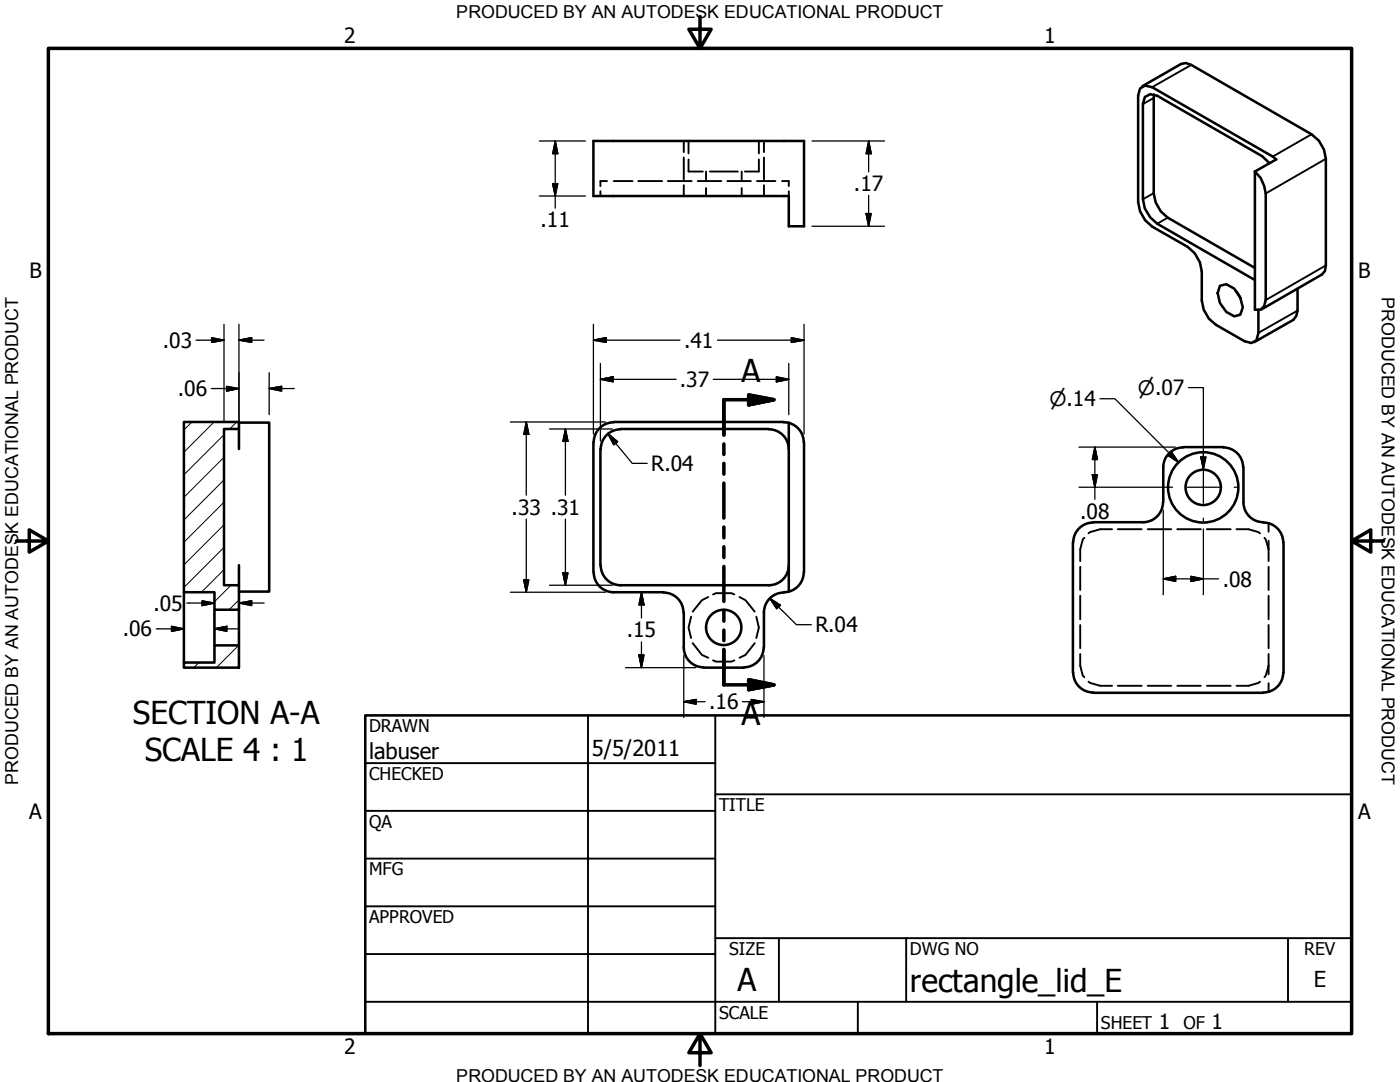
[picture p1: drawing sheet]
<svg xmlns="http://www.w3.org/2000/svg" width="279mm" height="216mm" viewBox="0 0 279 216" stroke-linecap="round" stroke-linejoin="round" font-family="sans-serif">
<!-- layer: Hidden (ANSI) -->
<g fill="none" stroke="#000" stroke-width=".38">
<path d="M119.8 38.2v.9M121.2 36.1h-1.4v1M122.5 36.1h3.7M127.4 36.1h4.7M133.3 36.1h4.7M136.5 28.1v2.3M136.5 31.4v4.4M136.5 37v2.1M137.4 31.8v2.4h2.9M137.4 28.1v2.5M139.3 36.1h4.7M140.9 34.2v1.7"/>
<path d="M140.9 37.5v1.6M141.7 34.2h5.6M145.2 36.1h4.7M148 34.2v1.7M148 37.5v1.6M151.1 36.1h3.6M151.4 31.8v2.4h-2.7M151.4 28.1v2.5M152.5 28.1v2.3M152.5 31.4v4.4M152.5 37v2.1M156.1 36.1h1.3v1"/>
<path d="M157.4 38.2v.9M141.4 119.1l-1.3 .7-1.9 2.2M142.3 118.6l.6-.2h3.1l.6 .2M147.6 119.1l1.2 .7 1.8 2.2M215.6 113.1v4.6M215.6 118.9v4.7M216.4 107.3l-.3 .3-.5 2v2.4M221.9 105.6h-2.3l-2 .6-.4 .2M223.1 105.6h4.7M229 105.6h4.7M234.9 105.6h4.7M240.9 105.6h4.7"/>
<path d="M246.8 105.6h2.4l1.9 .6 .4 .2M252.3 107.3l.3 .3 .6 2M253.2 104.3v1.8M253.2 107.9v4.1M253.2 113.1v4.6M253.2 118.9v4.7M137.9 123.1l-.5 2.1 .5 2.1M138.2 128.3l1.9 2.4 1.3 .6M142.3 131.8l.6 .2h3.1l.6-.2M150.6 128.3l-1.8 2.4-1.2 .6M150.9 123.1l.5 2.1-.5 2.1M215.6 130.5v2.3l.5 2 .3 .3"/>
<path d="M215.6 124.7v4.6M217.2 136l.4 .3 2 .5h2.3M223.1 136.8h4.7M229 136.8h4.7M234.9 136.8h4.7M240.9 136.8h4.7M251.5 136l-.4 .3-1.9 .5h-2.4M253.2 132.8l-.6 2-.3 .3M253.2 124.7v4.6M253.2 130.5v4.1M253.2 136.3v1.8"/>
</g>
<!-- layer: Visible (ANSI) -->
<g fill="none" stroke="#000" stroke-width=".51">
<path d="M227.1 19v21.3M118.4 28.1h42.1v17h-3.1v-6h-39zM264.6 31.7v21.3M229.9 45.2l7.1 4.1M36.7 84.2h11v1.4h-3v31.2h3v4.9h-4.9v-3.5h-6.1zM47.7 85.6v4M47.7 84.3h6v33.7h-6M118.4 88.2v26M119.8 89.6v23.2M122.4 84.2h34.1M122.5 84.3a4 4 0 0 0-4 3.9M123.8 85.6h29.6"/>
<path d="M123.9 85.7a4 4 0 0 0-4 3.9M153.4 85.7a4 4 0 0 1 4 3.9M156.4 84.3a4 4 0 0 1 4 3.9M157.4 84.3v33.7M160.5 88.2v26M232.2 93.2v7M236.1 89.3a4 4 0 0 0-3.9 3.9M236.2 89.2h8M244.1 89.3a4 4 0 0 1 4 3.9M248.2 93.2v7M36.7 118.2v14M47.7 112.8v4"/>
<path d="M118.5 114.2a4 4 0 0 0 4 4h10M119.9 112.8a4 4 0 0 0 4 4h29.5M132.4 118.2a4 4 0 0 1 4 4M156.4 118.2a4 4 0 0 0-3.9 4v7M157.4 112.8a4 4 0 0 1-4 4M157.4 118l-1 .2M160.4 114.2a4 4 0 0 1-3 3.8M214.1 108.2v26M218.1 104.2h10.1M218.2 104.3a4 4 0 0 0-4 3.9M232.1 100.2a4 4 0 0 1-4 4M248.2 100.2a4 4 0 0 0 3.9 4"/>
<path d="M252.1 104.3a4 4 0 0 1 4 3.9M256.2 108.2v26M36.7 132.2h6.1v-3.4h4.9v4.4h-11zM42.8 121.7v7.1M47.7 121.7v7.1M136.5 129.2a4 4 0 0 0 3.9 4M136.5 122.2v7M140.5 133.2h8M152.4 129.2a4 4 0 0 1-4 4M214.2 134.2a4 4 0 0 0 4 4M218.1 138.2h34.1M256.1 134.2a4 4 0 0 1-4 4"/>
<circle cx="240.1" cy="97.2" r="3.5"/>
<circle cx="240.1" cy="97.3" r="7"/>
<circle cx="144.4" cy="125.2" r="3.5"/>
</g>
<!-- layer: Visible Narrow (ANSI) -->
<path d="M230.3 19.6l-2.2 1.2M237.7 13l-7.8 4.4M230.3 38.5l-2.2 1.3M261.7 26.8l-7.7 4.4M264.6 31.7l-12 6.9M233 43.4l-2.1 1.2M264.6 53l-12 6.9M259 62l-7.9 4.4" fill="none" stroke="#000" stroke-width=".38"/>
<path d="M227.1 19l.4-1.3 1-.6 1.4 .3 24.1 13.8 .7 .6-4.3 2.4M228 17.2l7.7-4.4 1-.2 1 .4 24 13.8 1.5 1.3 1 1.7 .4 1.9M230.3 18.9v19.6l.3 1.9 1 1.8 1.4 1.2 17.4 10.1M250.4 34.2l1.2 1.3 .7 1.6 .3 1.5v21.3l-.3 1.2-.7 .7h-1.2zM253.4 32.6l-1.5-1.4-21-12.1-1.3-.3-1.1 .6-.4 1.4v19l.4 1.8 1.1 1.8 1.3 1.2 19.5 11.3M227.1 40.3l.4 1.9 1 1.7 1.4 1.3M237 49.3l1.4 1.2 1.1 1.8 .3 1.9v5.7l.4 1.9 1 1.8 1.5 1.2 5.6 3.3 1.4 .4 1.1-.6 .3-1.5v-4.5M243.5 57l1.2-.3 1.6 .9 1.2 1.8 .5 1.9-.5 1.5-1.2 .3-1.6-.9-1.2-1.7-.5-2zM246.8 58.2l.8 1.4M259 57.6v4.4l-.3 1.1-.6 .7-7.8 4.5M264.6 53l-.2 1.1-.6 .7-12 6.9" fill="none" stroke="#000" stroke-width=".51"/>
<!-- layer: Section Line (ANSI) -->
<path d="M149.4 78.8l5 1-5 1zM154.4 79.8h-9.9v7M144.5 88.6v2.1M144.5 92.5v2.1M144.5 96.4v7M144.5 105.2v2.1M144.5 109.1v2.2M144.5 113v7M144.5 121.8v2.2M144.5 125.7v2.1M144.5 129.6v7.1h9.9M149.4 135.6l5 1.1-5 .9z" fill="none" stroke="#000" stroke-width=".7"/>
<path d="M149.4 80.8l5-1zM149.4 78.8l5 1-5 1zM149.4 137.6l5-.9zM149.4 135.6l5 1.1-5 .9z" fill="#000" stroke="#000" stroke-width=".7"/>
<!-- layer: Border (ANSI) -->
<path d="M9.7 9.7h260v196.5h-260zM139.7 3.3v6.4l-2.2-3.9h4.4l-2.2 3.9M3.3 107.9h6.4l-3.9-2.2v4.5l3.9-2.3M269.7 107.9l3.9 2.3v-4.5l-3.9 2.2h6.4M139.7 206.2l2.2 3.9h-4.4l2.2-3.9v6.4" fill="none" stroke="#000" stroke-width=".7"/>
<!-- layer: Title (ANSI) -->
<g fill="none" stroke="#000" stroke-width=".38">
<path d="M72.9 152.3h69.8M117.3 142.7v63.5M142.7 158.5h127M142.7 142.7v63.5M72.9 161.8h69.8M72.9 171.3h69.8M72.9 199.9h196.8M72.9 180.8h69.8M72.9 190.4h69.8M142.7 187.2h127M155.4 187.2v12.7M171.2 199.9v6.3"/>
<path d="M180.8 187.2v12.7M218.9 199.9v6.3M257 187.2v12.7"/>
</g>
<path d="M72.9 142.7h196.8v63.5h-196.8z" fill="none" stroke="#000" stroke-width=".51"/>
<!-- layer: Hatch (ANSI) -->
<g fill="none" stroke="#000" stroke-width=".2">
<path d="M38.3 84.2l-1.6 1.6M42.7 84.2l-6 6M44.7 95.8l-8 8M44.7 91.2l-8 8.1M44.7 86.7l-8 8M47.2 84.2l-1.4 1.4M44.7 113.7l-4.5 4.5M44.7 109.2l-8 8M44.7 104.7l-8 8M44.7 100.2l-8 8M46.1 116.8l-3.3 3.3M47.7 119.7l-2 2"/>
<path d="M39.7 132.2l-1 1M43.1 128.8l-.3 .3M47.6 128.8l-4.4 4.4M47.7 133.2h-.1"/>
</g>
<!-- layer: Dimension (ANSI) -->
<g fill="none" stroke="#000" stroke-width=".25">
<path d="M107.6 28.1h9.2M107.6 39.1h9.2M110.3 36.6h1l-.5 2.5zM110.8 28.1l.5 2.6h-1zM110.8 28.1v13.4M162.1 28.1h14.4M173.4 28.1l.5 2.6h-1.1zM173.4 28.1v6.2M173.4 39v6.1M162.1 45.1h14.4M172.8 42.6h1.1l-.5 2.5zM39.1 67.9h5.6"/>
<path d="M42.2 77.5h5.5M42.2 67.4l2.5 .5-2.5 .4zM44.7 64.7v19.3M45.2 77.1l2.5 .4-2.5 .5zM47.7 67.9l2.5-.5v.9zM47.7 67.9h5M47.7 64.7v19.3M53.7 77.5l2.5-.4v.9zM53.7 77.5h5M53.7 74.4v8.3M118.4 67.9l2.6-.5v.9zM118.4 67.9h17.3"/>
<path d="M118.4 64.7v21.9M119.8 75.7l2.6-.5v1zM119.8 75.7h15.1M119.8 72.5v15.5M142.4 75.7h15M143.2 67.9h17.3M154.9 75.2l2.5 .5-2.5 .5zM157.4 72.5v10.2M157.9 67.4l2.6 .5-2.6 .4zM160.5 64.7v21.9M219.5 79.6h3l12.7 12.7M237.2 77.3h3v16.4"/>
<path d="M101.9 84.2h18.9M105 84.2l.5 2.5h-1zM105 84.2v14.6M109.7 85.6h12.5M112.8 85.6l.5 2.5h-1zM112.8 85.6v13.2M121.3 86.5l2 1.6-.8 .7zM121.3 86.5l4.9 6h3M215.3 89.2h19.3M215.3 97.2h18.1M218 94.7h1l-.5 2.5zM218.5 89.2l.5 2.5h-1z"/>
<path d="M218.5 89.2v10.4M233.8 90.2l1.4 2.1-2.1-1.4zM239.6 91.2h1.1l-.5 2.5zM40.3 119.9l2.5 .4-2.5 .5zM101.9 118.2h18.9M104.5 115.7h1l-.5 2.5zM105 103.6v14.6M109.7 116.8h12.5M112.3 114.3h1l-.5 2.5zM112.8 103.6v13.2M128 118.2l.5 2.5h-1zM128 118.2v5.1"/>
<path d="M153.6 119.4l2.2 1.4-.8 .7zM153.6 119.4l5.3 5.3h3M232.2 115.5l2.4-.5v1zM232.2 115.5h11M232.2 101.8v16.9M237.7 115l2.5 .5-2.5 .5zM240.2 105.5v13.2M31.2 125.5h5.5M34.2 125l2.5 .5-2.5 .5zM37.3 120.3h5.5M42.8 125.5l2.5-.5v1zM42.8 125.5h5"/>
<path d="M42.8 122.3v4.9M47.7 120.3l2.5-.4v.9zM47.7 120.3h5M124.8 133.2h14.1M127.5 130.7h1l-.5 2.5zM128 128.1v5.1M136.5 130.8v12.4M149.9 139.6l2.6 .4-2.6 .5zM152.5 130.8v12.4M136.5 140l2.4-.4v.9zM136.5 140h4.2M148.1 140h4.4"/>
</g>
<g fill="#000" stroke="#000" stroke-width=".25">
<path d="M110.3 36.6l.5 2.5zM110.3 36.6h1l-.5 2.5zM110.8 28.1l.5 2.6zM110.8 28.1l.5 2.6h-1zM173.4 28.1l.5 2.6zM173.4 28.1l.5 2.6h-1.1zM172.8 42.6l.6 2.5zM172.8 42.6h1.1l-.5 2.5zM42.2 68.3l2.5-.4zM42.2 67.4l2.5 .5-2.5 .4zM45.2 78l2.5-.5zM45.2 77.1l2.5 .4-2.5 .5z"/>
<path d="M47.7 67.9l2.5-.5zM47.7 67.9l2.5-.5v.9zM53.7 77.5l2.5-.4zM53.7 77.5l2.5-.4v.9zM118.4 67.9l2.6-.5zM118.4 67.9l2.6-.5v.9zM119.8 75.7l2.6-.5zM119.8 75.7l2.6-.5v1zM154.9 76.2l2.5-.5zM154.9 75.2l2.5 .5-2.5 .5zM157.9 68.3l2.6-.4zM157.9 67.4l2.6 .5-2.6 .4z"/>
<path d="M105 84.2l.5 2.5zM105 84.2l.5 2.5h-1zM112.8 85.6l.5 2.5zM112.8 85.6l.5 2.5h-1zM121.3 86.5l2 1.6zM121.3 86.5l2 1.6-.8 .7zM218 94.7l.5 2.5zM218 94.7h1l-.5 2.5zM218.5 89.2l.5 2.5zM218.5 89.2l.5 2.5h-1zM233.1 90.9l2.1 1.4zM233.8 90.2l1.4 2.1-2.1-1.4z"/>
<path d="M239.6 91.2l.6 2.5zM239.6 91.2h1.1l-.5 2.5zM47.7 120.3l2.5-.4zM47.7 120.3l2.5-.4v.9zM104.5 115.7l.5 2.5zM104.5 115.7h1l-.5 2.5zM112.3 114.3l.5 2.5zM112.3 114.3h1l-.5 2.5zM232.2 115.5l2.4-.5zM232.2 115.5l2.4-.5v1zM237.7 116l2.5-.5zM237.7 115l2.5 .5-2.5 .5z"/>
<path d="M34.2 126l2.5-.5zM34.2 125l2.5 .5-2.5 .5zM40.3 120.8l2.5-.5zM40.3 119.9l2.5 .4-2.5 .5zM42.8 125.5l2.5-.5zM42.8 125.5l2.5-.5v1zM127.5 130.7l.5 2.5zM127.5 130.7h1l-.5 2.5zM128 118.2l.5 2.5zM128 118.2l.5 2.5h-1zM136.5 140l2.4-.4zM136.5 140l2.4-.4v.9z"/>
<path d="M153.6 119.4l2.2 1.4zM153.6 119.4l2.2 1.4-.8 .7zM149.9 140.5l2.6-.5zM149.9 139.6l2.6 .4-2.6 .5z"/>
</g>
<!-- layer: Center Mark (ANSI) -->
<path d="M233.4 97.2h.6M237 97.2h6.3M240.2 90.5v.6M240.2 94v6.4M246.3 97.2h.6M240.2 103.4v.5" fill="none" stroke="#000" stroke-width=".25"/>
<g font-size="6.3">
<text x="148" y="76.3">A</text>
<text x="26.5" y="144.4">SECTION A-A</text>
<text x="148" y="144.7">A</text>
<text x="28.9" y="151.9">SCALE 4 : 1</text>
<text x="147.2" y="197.7">A</text>
<text x="181.6" y="197.9">rectangle_lid_E</text>
</g>
<g font-size="4.4">
<text x="73.7" y="151.4">labuser</text>
<text x="118.1" y="150.8">5/5/2011</text>
<text x="262.2" y="197">E</text>
</g>
<g font-size="4.2">
<text x="68.7" y="8.6">2</text>
<text x="208.4" y="8.6">1</text>
<text x="170.4" y="38.2">.17</text>
<text x="107.9" y="45.3">.11</text>
<text x="5.9" y="55.5">B</text>
<text x="271.1" y="55.5">B</text>
<text x="32.5" y="69.4">.03</text>
<text x="136.5" y="69.4">.41</text>
<text x="135.7" y="77.2">.37</text>
<text x="35.5" y="79.1">.06</text>
<text x="130" y="94">R.04</text>
<text x="102.1" y="102.7">.33 .31</text>
<text x="215.6" y="103.6">.08</text>
<text x="244" y="117">.08</text>
<text x="30.6" y="121.9">.05</text>
<text x="24.5" y="127">.06</text>
<text x="125.1" y="127.2">.15</text>
<text x="162.8" y="126.2">R.04</text>
<text x="141.5" y="141.5">.16</text>
<text x="5.8" y="163.4">A</text>
<text x="271" y="163.4">A</text>
<text x="231.3" y="205.4">1</text>
<text x="241.8" y="205.4">1</text>
<text x="68.7" y="210.3">2</text>
<text x="208.4" y="210.3">1</text>
</g>
<g font-size="4">
<text x="209.4" y="81">⌀.14</text>
<text x="227.1" y="78.9">⌀.07</text>
</g>
<g font-size="3.6">
<text x="91.1" y="3.6">PRODUCED BY AN AUTODESK EDUCATIONAL PRODUCT</text>
<text x="275.8" y="59.3" transform="rotate(90 275.8 59.3)">PRODUCED BY AN AUTODESK EDUCATIONAL PRODUCT</text>
<text x="3.6" y="156.6" transform="rotate(-90 3.6 156.6)">PRODUCED BY AN AUTODESK EDUCATIONAL PRODUCT</text>
<text x="91.1" y="215.9">PRODUCED BY AN AUTODESK EDUCATIONAL PRODUCT</text>
</g>
<g font-size="3.5">
<text x="73.7" y="146">DRAWN</text>
<text x="73.7" y="155.6">CHECKED</text>
<text x="143.5" y="161.8">TITLE</text>
<text x="73.7" y="165.2">QA</text>
<text x="73.7" y="174.7">MFG</text>
<text x="73.7" y="184.2">APPROVED</text>
<text x="145.5" y="190.6">SIZE</text>
<text x="181.6" y="190.6">DWG NO</text>
<text x="260.3" y="190.5">REV</text>
<text x="143.5" y="203.3">SCALE</text>
<text x="219.7" y="205.4">SHEET</text>
<text x="236.2" y="205.4">OF</text>
</g>
</svg>
